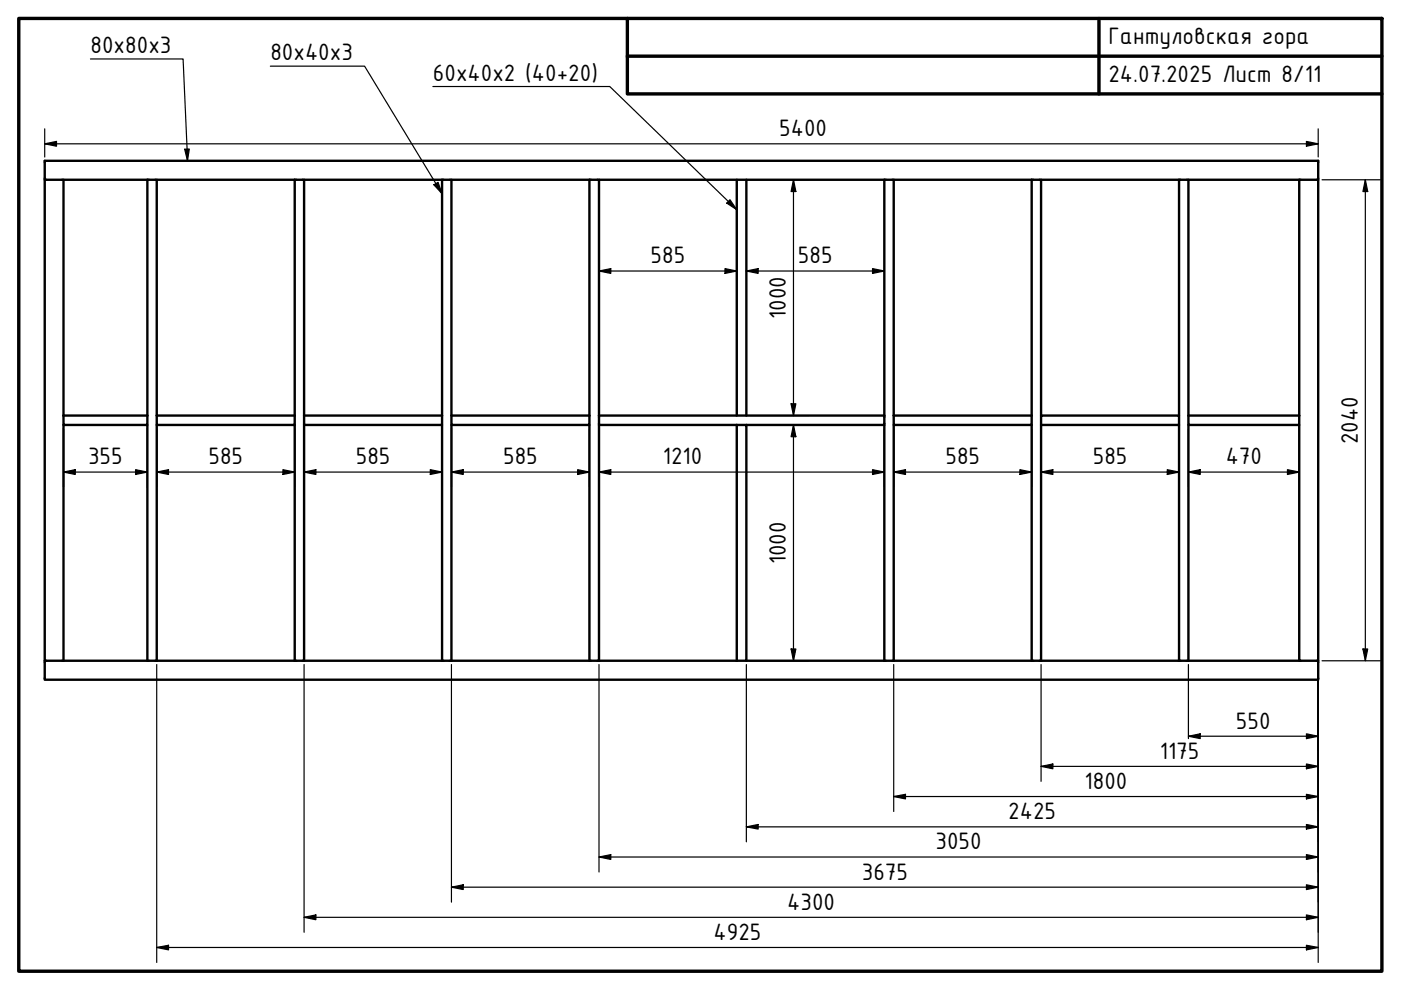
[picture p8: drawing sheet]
<svg xmlns="http://www.w3.org/2000/svg" width="297mm" height="210mm" viewBox="0 0 297 210" stroke-linecap="round" stroke-linejoin="round" font-family="sans-serif">
<!-- layer: Visible (ISO) -->
<g fill="none" stroke="#000" stroke-width=".51">
<path d="M9.5 38.1v-4h270v4M13.5 38.1h19.7v50M31.2 38.1v50M33.2 38.1h31.3v50M62.5 38.1v50M64.5 38.1h31.2v50M93.7 38.1v50M95.7 38.1h31.3v50M125 38.1v50M127 38.1h62.5v50M156.2 38.1v50M158.2 38.1v50"/>
<path d="M187.5 38.1v52h-29.3M189.5 38.1h31.2v50M218.7 38.1v50M220.7 38.1h31.3v50M250 38.1v50M252 38.1h27.5v102h-4v-50M275.5 38.1v50M13.5 88.1v-50h-4v102h146.7M13.5 88.1v2h17.7v-2M13.5 90.1v50M13.5 88.1h17.7M31.2 90.1v50"/>
<path d="M33.2 88.1v2h29.3v-2M33.2 90.1v50M33.2 88.1h29.3M62.5 90.1v50M64.5 88.1v2h29.2v-2M64.5 90.1v50M64.5 88.1h29.2M93.7 90.1v50M95.7 88.1v2h29.3v-2M95.7 90.1v50M95.7 88.1h29.3M125 90.1v50"/>
<path d="M127 88.1v52M127 88.1h60.5M127 90.1h29.2M156.2 90.1h2v50h-2M156.2 90.1v50M187.5 90.1v50M189.5 88.1v2h29.2v-2M189.5 90.1v50M189.5 88.1h29.2M218.7 90.1v50M220.7 90.1v-2h29.3v2M220.7 90.1v50"/>
<path d="M220.7 90.1h29.3M250 90.1v50M252 88.1v2h23.5v-2M252 90.1v50M252 88.1h23.5M9.5 140.1v4h270v-4M158.2 140.1h117.3"/>
</g>
<!-- layer: Border (ISO) -->
<path d="M4 3.9h289v202h-289zM133 3.9v16h160M133 11.9h160M233 3.9v16" fill="none" stroke="#000" stroke-width=".72"/>
<!-- layer: Dimension (ISO) -->
<g fill="none" stroke="#000" stroke-width=".25">
<path d="M9.5 30.5l2.5-.5v1zM9.5 30.5h270M9.5 27.3v6M159 38.1h12.4M168.2 38.1l.5 2.5h-1zM168.2 38.1v50M277 30l2.5 .5-2.5 .5zM279.5 27.3v6M280.3 38.1h12.4M289.5 38.1l.5 2.5h-1zM289.5 38.1v102M127 57.5l2.5-.5v1z"/>
<path d="M127 57.5h29.2M153.7 57l2.5 .5-2.5 .5zM158.2 57.5l2.5-.5v1zM158.2 57.5h29.3M185 57l2.5 .5-2.5 .5zM13.5 90.9v12.4M28.7 99.6l2.5 .5-2.5 .5zM31.2 90.9v12.4M33.2 90.9v12.4M60 99.6l2.5 .5-2.5 .5zM62.5 90.9v12.4M64.5 90.9v12.4"/>
<path d="M91.2 99.6l2.5 .5-2.5 .5zM93.7 90.9v12.4M95.7 90.9v12.4M122.5 99.6l2.5 .5-2.5 .5zM125 90.9v12.4M127 90.9v12.4M159 90.1h12.4M159 88.1h12.4M167.7 85.6h1l-.5 2.5zM168.2 90.1l.5 2.5h-1zM168.2 90.1v50M185 99.6l2.5 .5-2.5 .5z"/>
<path d="M187.5 90.9v12.4M189.5 90.9v12.4M216.2 99.6l2.5 .5-2.5 .5zM218.7 90.9v12.4M220.7 90.9v12.4M247.5 99.6l2.5 .5-2.5 .5zM250 90.9v12.4M252 90.9v12.4M273 99.6l2.5 .5-2.5 .5zM275.5 90.9v12.4M13.5 100.1l2.5-.5v1zM13.5 100.1h17.7"/>
<path d="M33.2 100.1l2.5-.5v1zM33.2 100.1h29.3M64.5 100.1l2.5-.5v1zM64.5 100.1h29.2M95.7 100.1l2.5-.5v1zM95.7 100.1h29.3M127 100.1l2.5-.5v1zM127 100.1h60.5M189.5 100.1l2.5-.5v1zM189.5 100.1h29.2M220.7 100.1l2.5-.5v1zM220.7 100.1h29.3"/>
<path d="M252 100.1l2.5-.5v1zM252 100.1h23.5M167.7 137.6h1l-.5 2.5zM289 137.6h1l-.5 2.5zM33.2 140.9v63.2M64.5 140.9v56.8M95.7 140.9v50.4M127 140.9v44M158.2 140.9v37.6M159 140.1h12.4M189.5 140.9v31.2M220.7 140.9v24.8"/>
<path d="M252 156.1l2.5-.5v1zM252 140.9v15.7M252 156.1h27.5M277 155.6l2.5 .5-2.5 .5zM279.5 140.9v63.2M280.3 140.1h12.4M158.2 175.3l2.5-.5v1zM158.2 175.3h121.3M189.5 168.9l2.5-.5v1zM189.5 168.9h90M220.7 162.5l2.5-.5v1zM220.7 162.5h58.8"/>
<path d="M277 162l2.5 .5-2.5 .5zM277 168.4l2.5 .5-2.5 .5zM277 174.8l2.5 .5-2.5 .5zM64.5 194.5l2.5-.5v1zM64.5 194.5h215M95.7 188.1l2.5-.5v1zM95.7 188.1h183.8M127 181.7l2.5-.5v1zM127 181.7h152.5M277 181.2l2.5 .5-2.5 .5zM277 187.6l2.5 .5-2.5 .5zM277 194l2.5 .5-2.5 .5z"/>
<path d="M33.2 200.9l2.5-.5v1zM33.2 200.9h246.3M277 200.4l2.5 .5-2.5 .5z"/>
</g>
<g fill="#000">
<path d="M9.5 30.5l2.5-.5v1zM277 30l2.5 .5-2.5 .5zM127 57.5l2.5-.5v1zM153.7 57l2.5 .5-2.5 .5zM158.2 57.5l2.5-.5v1zM168.2 38.1l.5 2.5h-1zM185 57l2.5 .5-2.5 .5zM289.5 38.1l.5 2.5h-1zM13.5 100.1l2.5-.5v1zM33.2 100.1l2.5-.5v1zM64.5 100.1l2.5-.5v1zM95.7 100.1l2.5-.5v1z"/>
<path d="M127 100.1l2.5-.5v1zM167.7 85.6h1l-.5 2.5zM168.2 90.1l.5 2.5h-1zM189.5 100.1l2.5-.5v1zM220.7 100.1l2.5-.5v1zM252 100.1l2.5-.5v1zM28.7 99.6l2.5 .5-2.5 .5zM60 99.6l2.5 .5-2.5 .5zM91.2 99.6l2.5 .5-2.5 .5zM122.5 99.6l2.5 .5-2.5 .5zM185 99.6l2.5 .5-2.5 .5zM216.2 99.6l2.5 .5-2.5 .5z"/>
<path d="M247.5 99.6l2.5 .5-2.5 .5zM273 99.6l2.5 .5-2.5 .5zM167.7 137.6h1l-.5 2.5zM289 137.6h1l-.5 2.5zM252 156.1l2.5-.5v1zM277 155.6l2.5 .5-2.5 .5zM158.2 175.3l2.5-.5v1zM189.5 168.9l2.5-.5v1zM220.7 162.5l2.5-.5v1zM277 162l2.5 .5-2.5 .5zM277 168.4l2.5 .5-2.5 .5zM277 174.8l2.5 .5-2.5 .5z"/>
<path d="M64.5 194.5l2.5-.5v1zM95.7 188.1l2.5-.5v1zM127 181.7l2.5-.5v1zM277 181.2l2.5 .5-2.5 .5zM277 187.6l2.5 .5-2.5 .5zM277 194l2.5 .5-2.5 .5zM33.2 200.9l2.5-.5v1zM277 200.4l2.5 .5-2.5 .5z"/>
</g>
<!-- layer: Symbol (ISO) -->
<path d="M19.2 12.5h19.6l1 21.6M57.3 14h20l16.4 27.1M91.8 18.3h37.5l26.9 26.2M39.2 31.6h.9l-.3 2.5zM92 39.2l.9-.5 .8 2.4zM154.8 42.3l1.4 2.2-2.1-1.4z" fill="none" stroke="#000" stroke-width=".25"/>
<path d="M39.2 31.6h.9l-.3 2.5zM92 39.2l.9-.5 .8 2.4zM154.8 42.3l1.4 2.2-2.1-1.4z" fill="#000"/>
<g font-size="5.4">
<text x="19.2" y="11.2">80x80x3</text>
<text x="235" y="9.4">Гантуловская гора</text>
<text x="57.3" y="12.7">80x40x3</text>
<text x="91.8" y="17.1">60x40x2 (40+20)</text>
<text x="235" y="17.4">24.07.2025 Лист 8/11</text>
<text x="165.2" y="28.9">5400</text>
<text x="137.9" y="55.9">585</text>
<text x="169.2" y="55.9">585</text>
<text x="166.6" y="67.7" transform="rotate(-90 166.6 67.7)">1000</text>
<text x="287.9" y="94.2" transform="rotate(-90 287.9 94.2)">2040</text>
<text x="18.7" y="98.5">355</text>
<text x="44.2" y="98.5">585</text>
<text x="75.4" y="98.5">585</text>
<text x="106.7" y="98.5">585</text>
<text x="140.5" y="98.5">1210</text>
<text x="200.4" y="98.5">585</text>
<text x="231.7" y="98.5">585</text>
<text x="259.9" y="98.5">470</text>
<text x="166.6" y="119.6" transform="rotate(-90 166.6 119.6)">1000</text>
<text x="262" y="154.5">550</text>
<text x="245.9" y="160.9">1175</text>
<text x="229.9" y="167.3">1800</text>
<text x="213.8" y="173.7">2425</text>
<text x="198.3" y="180.1">3050</text>
<text x="182.7" y="186.5">3675</text>
<text x="166.9" y="192.9">4300</text>
<text x="151.3" y="199.3">4925</text>
</g>
</svg>
